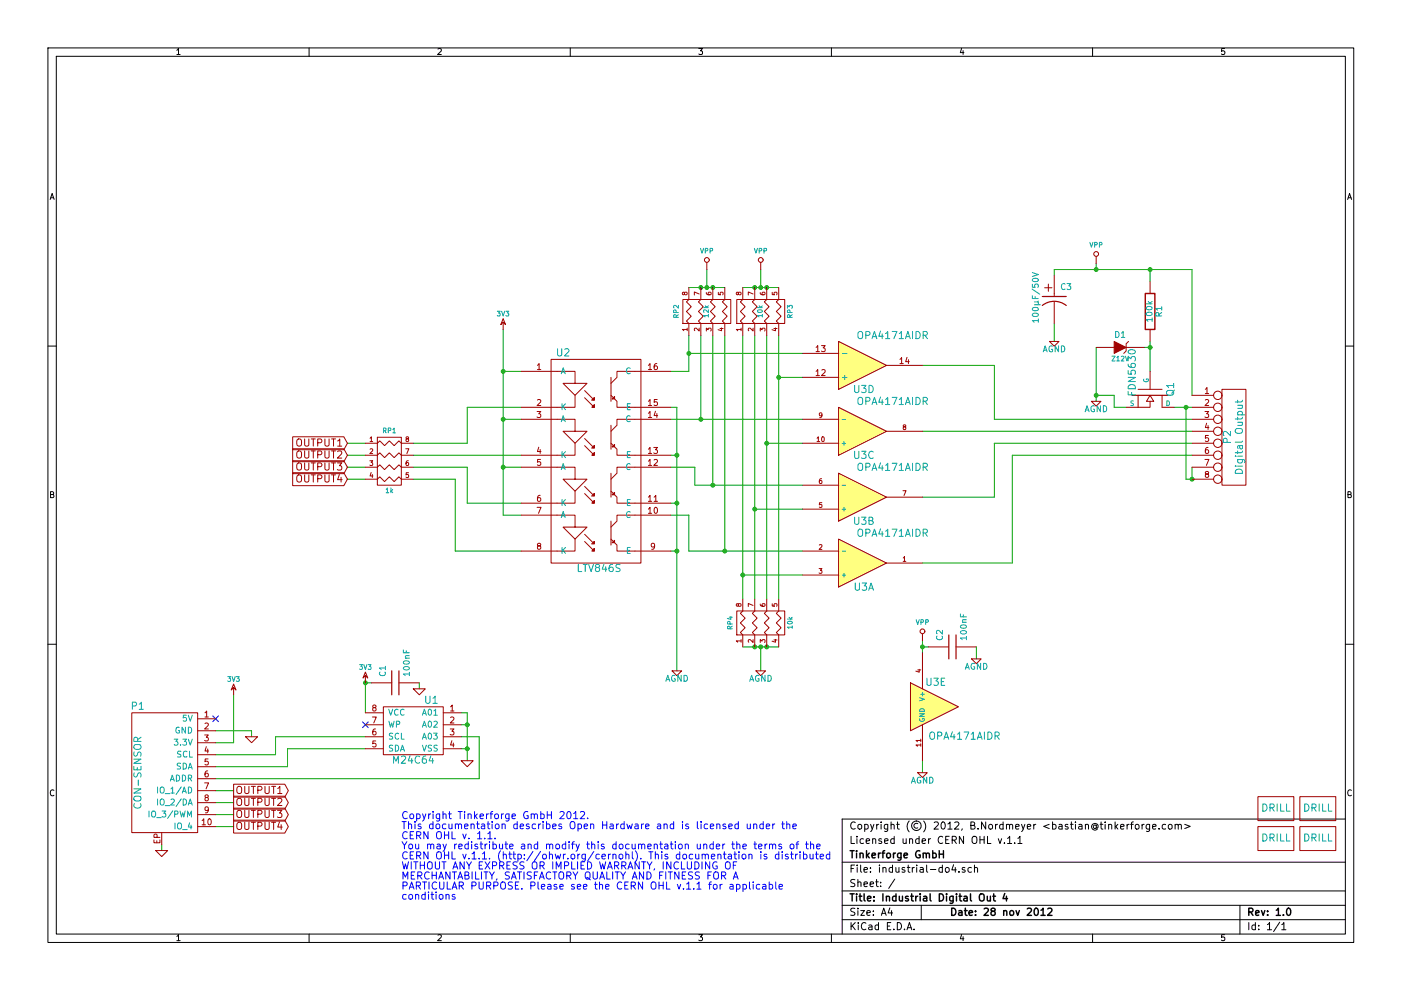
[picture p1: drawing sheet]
EESchema Schematic File Version 2  date Mi 28 Nov 2012 16:08:06 CET
LIBS:power
LIBS:device
LIBS:transistors
LIBS:conn
LIBS:linear
LIBS:regul
LIBS:74xx
LIBS:cmos4000
LIBS:adc-dac
LIBS:memory
LIBS:xilinx
LIBS:special
LIBS:microcontrollers
LIBS:dsp
LIBS:microchip
LIBS:analog_switches
LIBS:motorola
LIBS:texas
LIBS:intel
LIBS:audio
LIBS:interface
LIBS:digital-audio
LIBS:philips
LIBS:display
LIBS:cypress
LIBS:siliconi
LIBS:opto
LIBS:atmel
LIBS:contrib
LIBS:valves
LIBS:tinkerforge
LIBS:industrial-do4-cache
EELAYER 25  0
EELAYER END
$Descr A4 11700 8267
encoding utf-8
Sheet 1 1
Title "Industrial Digital Out 4"
Date "28 nov 2012"
Rev "1.0"
Comp "Tinkerforge GmbH"
Comment1 "Licensed under CERN OHL v.1.1"
Comment2 "Copyright (©) 2012, B.Nordmeyer <bastian@tinkerforge.com>"
Comment3 ""
Comment4 ""
$EndDescr
Text Notes 3350 6850 0    60   ~ 0
Copyright Tinkerforge GmbH 2012.\nThis documentation describes Open Hardware and is licensed under the\nCERN OHL v. 1.1.\nYou may redistribute and modify this documentation under the terms of the\nCERN OHL v.1.1. (http://ohwr.org/cernohl). This documentation is distributed\nWITHOUT ANY EXPRESS OR IMPLIED WARRANTY, INCLUDING OF\nMERCHANTABILITY, SATISFACTORY QUALITY AND FITNESS FOR A\nPARTICULAR PURPOSE. Please see the CERN OHL v.1.1 for applicable\nconditions\n
Connection ~ 9900 3400
Wire Wire Line
	9900 3400 9900 4000
Wire Wire Line
	9950 3900 9950 4000
Connection ~ 9150 3300
Wire Wire Line
	9150 2900 9150 3350
Wire Wire Line
	9600 3100 9600 2850
Wire Wire Line
	8800 2850 8800 2700
Wire Wire Line
	9950 3300 9950 2250
Wire Wire Line
	9950 2250 8800 2250
Connection ~ 5900 2400
Wire Wire Line
	5900 2400 5900 2250
Connection ~ 5850 2400
Connection ~ 6050 4600
Wire Wire Line
	6050 2800 6050 4600
Connection ~ 5850 3500
Wire Wire Line
	5850 2800 5850 3500
Wire Wire Line
	5750 2950 6700 2950
Wire Wire Line
	6700 4050 5800 4050
Wire Wire Line
	9800 3400 9950 3400
Wire Wire Line
	9950 3800 8450 3800
Wire Wire Line
	8450 3800 8450 4700
Wire Wire Line
	8450 4700 7700 4700
Wire Wire Line
	7700 3600 9950 3600
Connection ~ 6300 2400
Wire Wire Line
	6500 2400 6200 2400
Wire Wire Line
	8150 5500 8150 5400
Wire Wire Line
	7700 6450 7700 6350
Connection ~ 5650 4200
Wire Wire Line
	5650 3800 5600 3800
Wire Wire Line
	5650 4600 5600 4600
Connection ~ 6400 5400
Wire Wire Line
	6200 5400 6500 5400
Wire Wire Line
	5750 4300 5750 4600
Wire Wire Line
	5750 4300 5600 4300
Connection ~ 6400 3700
Wire Wire Line
	6700 3700 6400 3700
Connection ~ 6200 4800
Wire Wire Line
	6200 2800 6200 5000
Wire Wire Line
	6300 5000 6300 2800
Wire Wire Line
	6400 2800 6400 5000
Wire Wire Line
	6500 5000 6500 2800
Wire Wire Line
	2900 4000 3050 4000
Wire Wire Line
	3050 3800 2900 3800
Wire Wire Line
	4350 4600 3800 4600
Wire Wire Line
	3800 4600 3800 4000
Wire Wire Line
	3800 4000 3450 4000
Wire Wire Line
	4350 3400 3900 3400
Wire Wire Line
	3900 3400 3900 3700
Wire Wire Line
	3900 3700 3450 3700
Connection ~ 4200 3900
Wire Wire Line
	4350 4300 4200 4300
Wire Wire Line
	4200 4300 4200 2750
Connection ~ 4200 3100
Wire Wire Line
	4200 3500 4350 3500
Wire Wire Line
	1350 7100 1350 7050
Connection ~ 3050 5700
Wire Wire Line
	3100 5700 3050 5700
Connection ~ 3900 6050
Wire Wire Line
	3900 6350 3900 5950
Wire Wire Line
	3900 5950 3850 5950
Wire Wire Line
	3900 6250 3850 6250
Wire Wire Line
	3850 6150 4000 6150
Wire Wire Line
	4000 6150 4000 6500
Wire Wire Line
	4000 6500 1800 6500
Wire Wire Line
	3050 6150 2300 6150
Wire Wire Line
	2300 6150 2300 6300
Wire Wire Line
	2300 6300 1800 6300
Wire Wire Line
	1950 6600 1800 6600
Wire Wire Line
	1950 6800 1800 6800
Wire Wire Line
	1800 6900 1950 6900
Wire Wire Line
	1800 6700 1950 6700
Wire Wire Line
	1800 6200 1950 6200
Wire Wire Line
	1950 6200 1950 5800
Wire Wire Line
	1800 6400 2400 6400
Wire Wire Line
	2400 6400 2400 6250
Wire Wire Line
	2400 6250 3050 6250
Wire Wire Line
	3050 5700 3050 5950
Wire Wire Line
	3850 6050 3900 6050
Connection ~ 3900 6250
Wire Wire Line
	3500 5750 3500 5700
Wire Wire Line
	1800 6100 2100 6100
Wire Wire Line
	2100 6100 2100 6150
Wire Wire Line
	4350 3100 4200 3100
Wire Wire Line
	4200 3900 4350 3900
Connection ~ 4200 3500
Wire Wire Line
	4350 3800 3450 3800
Wire Wire Line
	3450 3900 3900 3900
Wire Wire Line
	3900 3900 3900 4200
Wire Wire Line
	3900 4200 4350 4200
Wire Wire Line
	2900 3700 3050 3700
Wire Wire Line
	3050 3900 2900 3900
Wire Wire Line
	6700 4800 6200 4800
Wire Wire Line
	6700 3150 6500 3150
Connection ~ 6500 3150
Wire Wire Line
	6700 4250 6300 4250
Connection ~ 6300 4250
Wire Wire Line
	5800 4050 5800 3900
Wire Wire Line
	5800 3900 5600 3900
Wire Wire Line
	5600 3100 5750 3100
Connection ~ 6300 5400
Wire Wire Line
	6350 5400 6350 5600
Connection ~ 6350 5400
Wire Wire Line
	5650 4200 5600 4200
Connection ~ 5650 4600
Wire Wire Line
	5650 5600 5650 3400
Wire Wire Line
	5650 3400 5600 3400
Connection ~ 5650 3800
Wire Wire Line
	7700 5350 7700 5450
Wire Wire Line
	7750 5400 7700 5400
Connection ~ 7700 5400
Connection ~ 6400 2400
Wire Wire Line
	6350 2400 6350 2250
Connection ~ 6350 2400
Wire Wire Line
	9950 3500 8300 3500
Wire Wire Line
	8300 3500 8300 3050
Wire Wire Line
	8300 3050 7700 3050
Wire Wire Line
	9950 3700 8300 3700
Wire Wire Line
	8300 3700 8300 4150
Wire Wire Line
	8300 4150 7700 4150
Connection ~ 9950 4000
Wire Wire Line
	8800 2250 8800 2300
Connection ~ 9150 2250
Wire Wire Line
	5750 4600 6700 4600
Wire Wire Line
	6700 3500 5600 3500
Wire Wire Line
	5750 3100 5750 2800
Connection ~ 5750 2950
Wire Wire Line
	5950 2800 5950 4050
Connection ~ 5950 4050
Wire Wire Line
	6050 2400 5750 2400
Connection ~ 5950 2400
Wire Wire Line
	9400 3400 9300 3400
Wire Wire Line
	9300 3400 9300 3300
Wire Wire Line
	9300 3300 9150 3300
Wire Wire Line
	9150 2250 9150 2200
Wire Wire Line
	9600 2350 9600 2250
Connection ~ 9600 2250
Wire Wire Line
	9550 2900 9600 2900
Connection ~ 9600 2900
Wire Wire Line
	9950 4000 9900 4000
$Comp
L ZENER D1
U 1 1
P 9350 2900
F 0 "D1" H 9350 3000 50  0000 C CNN
F 1 "Z12V" H 9350 2800 40  0000 C CNN
F 2 "MiniMelf" H 9350 2900 60  0001 C CNN
	1    9350 2900
	1    0    0    -1  
$EndComp
$Comp
L R R1
U 1 1
P 9600 2600
F 0 "R1" V 9680 2600 50  0000 C CNN
F 1 "100k" V 9600 2600 50  0000 C CNN
F 2 "0603" H 9600 2600 60  0001 C CNN
	1    9600 2600
	1    0    0    -1  
$EndComp
$Comp
L AGND #PWR01
U 1 1
P 8800 2850
F 0 "#PWR01" H 8800 2850 40  0001 C CNN
F 1 "AGND" H 8800 2780 50  0000 C CNN
	1    8800 2850
	1    0    0    -1  
$EndComp
$Comp
L MOSFET_N Q1
U 1 1
P 9600 3300
F 0 "Q1" H 9610 3470 60  0000 R CNN
F 1 "FDN5630" H 9610 3150 60  0000 R CNN
F 2 "SOT23GDS" H 9600 3300 60  0001 C CNN
	1    9600 3300
	0    1    1    0   
$EndComp
$Comp
L VPP #PWR9
U 1 1
P 5900 2250
F 0 "#PWR9" H 5900 2450 40  0001 C CNN
F 1 "VPP" H 5900 2400 40  0000 C CNN
	1    5900 2250
	1    0    0    -1  
$EndComp
$Comp
L R_PACK4 RP2
U 1 1
P 6100 2600
F 0 "RP2" H 6100 3050 40  0000 C CNN
F 1 "12k" H 6100 2800 40  0000 C CNN
F 2 "1206X4" H 6100 2600 60  0001 C CNN
	1    6100 2600
	0    -1   -1   0   
$EndComp
$Comp
L CP1 C3
U 1 1
P 8800 2500
F 0 "C3" H 8850 2600 50  0000 L CNN
F 1 "100µF/50V" V 8650 2300 50  0000 L CNN
F 2 "ELKO_83" H 8800 2500 60  0001 C CNN
	1    8800 2500
	1    0    0    -1  
$EndComp
$Comp
L AGND #PWR02
U 1 1
P 9150 3350
F 0 "#PWR02" H 9150 3350 40  0001 C CNN
F 1 "AGND" H 9150 3280 50  0000 C CNN
	1    9150 3350
	1    0    0    -1  
$EndComp
$Comp
L VPP #PWR16
U 1 1
P 9150 2200
F 0 "#PWR16" H 9150 2400 40  0001 C CNN
F 1 "VPP" H 9150 2350 40  0000 C CNN
	1    9150 2200
	1    0    0    -1  
$EndComp
$Comp
L VPP #PWR10
U 1 1
P 6350 2250
F 0 "#PWR10" H 6350 2450 40  0001 C CNN
F 1 "VPP" H 6350 2400 40  0000 C CNN
	1    6350 2250
	1    0    0    -1  
$EndComp
$Comp
L AGND #PWR03
U 1 1
P 8150 5500
F 0 "#PWR03" H 8150 5500 40  0001 C CNN
F 1 "AGND" H 8150 5430 50  0000 C CNN
	1    8150 5500
	1    0    0    -1  
$EndComp
$Comp
L C C2
U 1 1
P 7950 5400
F 0 "C2" H 8000 5500 50  0000 L CNN
F 1 "100nF" H 8000 5300 50  0000 L CNN
F 2 "0805" H 7950 5400 60  0001 C CNN
	1    7950 5400
	0    -1   -1   0   
$EndComp
$Comp
L VPP #PWR12
U 1 1
P 7700 5350
F 0 "#PWR12" H 7700 5550 40  0001 C CNN
F 1 "VPP" H 7700 5500 40  0000 C CNN
	1    7700 5350
	1    0    0    -1  
$EndComp
$Comp
L AGND #PWR04
U 1 1
P 7700 6450
F 0 "#PWR04" H 7700 6450 40  0001 C CNN
F 1 "AGND" H 7700 6380 50  0000 C CNN
	1    7700 6450
	1    0    0    -1  
$EndComp
$Comp
L AGND #PWR05
U 1 1
P 5650 5600
F 0 "#PWR05" H 5650 5600 40  0001 C CNN
F 1 "AGND" H 5650 5530 50  0000 C CNN
	1    5650 5600
	1    0    0    -1  
$EndComp
$Comp
L AGND #PWR06
U 1 1
P 6350 5600
F 0 "#PWR06" H 6350 5600 40  0001 C CNN
F 1 "AGND" H 6350 5530 50  0000 C CNN
	1    6350 5600
	1    0    0    -1  
$EndComp
$Comp
L R_PACK4 RP4
U 1 1
P 6550 5200
F 0 "RP4" H 6550 5650 40  0000 C CNN
F 1 "10k" H 6550 5150 40  0000 C CNN
F 2 "1206X4" H 6550 5200 60  0001 C CNN
	1    6550 5200
	0    -1   -1   0   
$EndComp
$Comp
L R_PACK4 RP3
U 1 1
P 6550 2600
F 0 "RP3" H 6550 2550 40  0000 C CNN
F 1 "10k" H 6550 2800 40  0000 C CNN
F 2 "1206X4" H 6550 2600 60  0001 C CNN
	1    6550 2600
	0    -1   -1   0   
$EndComp
$Comp
L LMV344 U3
U 5 1
P 7800 5900
F 0 "U3" H 7750 6100 60  0000 L CNN
F 1 "OPA4171AIDR" H 7750 5650 60  0000 L CNN
F 2 "SOP14" H 7800 5900 60  0001 C CNN
	5    7800 5900
	1    0    0    -1  
$EndComp
$Comp
L LMV344 U3
U 4 1
P 7200 3050
F 0 "U3" H 7150 3250 60  0000 L CNN
F 1 "OPA4171AIDR" H 7150 2800 60  0000 L CNN
F 2 "SOP14" H 7200 3050 60  0001 C CNN
	4    7200 3050
	1    0    0    1   
$EndComp
$Comp
L LMV344 U3
U 3 1
P 7200 3600
F 0 "U3" H 7150 3800 60  0000 L CNN
F 1 "OPA4171AIDR" H 7150 3350 60  0000 L CNN
F 2 "SOP14" H 7200 3600 60  0001 C CNN
	3    7200 3600
	1    0    0    1   
$EndComp
$Comp
L LMV344 U3
U 2 1
P 7200 4150
F 0 "U3" H 7150 4350 60  0000 L CNN
F 1 "OPA4171AIDR" H 7150 3900 60  0000 L CNN
F 2 "SOP14" H 7200 4150 60  0001 C CNN
	2    7200 4150
	1    0    0    1   
$EndComp
$Comp
L LMV344 U3
U 1 1
P 7200 4700
F 0 "U3" H 7150 4900 60  0000 L CNN
F 1 "OPA4171AIDR" H 7150 4450 60  0000 L CNN
F 2 "SOP14" H 7200 4700 60  0001 C CNN
	1    7200 4700
	1    0    0    1   
$EndComp
$Comp
L R_PACK4 RP1
U 1 1
P 3250 4050
F 0 "RP1" H 3250 4500 40  0000 C CNN
F 1 "1k" H 3250 4000 40  0000 C CNN
F 2 "0603X4" H 3250 4050 60  0001 C CNN
	1    3250 4050
	1    0    0    -1  
$EndComp
$Comp
L GND #PWR07
U 1 1
P 1350 7100
F 0 "#PWR07" H 1350 7100 30  0001 C CNN
F 1 "GND" H 1350 7030 30  0001 C CNN
	1    1350 7100
	1    0    0    -1  
$EndComp
$Comp
L DRILL U5
U 1 1
P 10650 7000
F 0 "U5" H 10700 7050 60  0001 C CNN
F 1 "DRILL" H 10650 7000 60  0000 C CNN
F 2 "DRILL_NP" H 10650 7000 60  0001 C CNN
	1    10650 7000
	1    0    0    -1  
$EndComp
$Comp
L DRILL U4
U 1 1
P 10650 6750
F 0 "U4" H 10700 6800 60  0001 C CNN
F 1 "DRILL" H 10650 6750 60  0000 C CNN
F 2 "DRILL_NP" H 10650 6750 60  0001 C CNN
	1    10650 6750
	1    0    0    -1  
$EndComp
$Comp
L DRILL U6
U 1 1
P 11000 6750
F 0 "U6" H 11050 6800 60  0001 C CNN
F 1 "DRILL" H 11000 6750 60  0000 C CNN
F 2 "DRILL_NP" H 11000 6750 60  0001 C CNN
	1    11000 6750
	1    0    0    -1  
$EndComp
$Comp
L DRILL U7
U 1 1
P 11000 7000
F 0 "U7" H 11050 7050 60  0001 C CNN
F 1 "DRILL" H 11000 7000 60  0000 C CNN
F 2 "DRILL_NP" H 11000 7000 60  0001 C CNN
	1    11000 7000
	1    0    0    -1  
$EndComp
$Comp
L CONN_8 P2
U 1 1
P 10300 3650
F 0 "P2" V 10250 3650 60  0000 C CNN
F 1 "Digital Output" V 10350 3650 60  0000 C CNN
F 2 "OQ_8P" H 10300 3650 60  0001 C CNN
	1    10300 3650
	1    0    0    -1  
$EndComp
NoConn ~ 1800 6000
$Comp
L GND #PWR08
U 1 1
P 2100 6150
F 0 "#PWR08" H 2100 6150 30  0001 C CNN
F 1 "GND" H 2100 6080 30  0001 C CNN
	1    2100 6150
	1    0    0    -1  
$EndComp
$Comp
L C C1
U 1 1
P 3300 5700
F 0 "C1" H 3350 5800 50  0000 L CNN
F 1 "100nF" H 3350 5600 50  0000 L CNN
F 2 "0603" H 3300 5700 60  0001 C CNN
	1    3300 5700
	0    -1   -1   0   
$EndComp
$Comp
L GND #PWR09
U 1 1
P 3500 5750
F 0 "#PWR09" H 3500 5750 30  0001 C CNN
F 1 "GND" H 3500 5680 30  0001 C CNN
	1    3500 5750
	1    0    0    -1  
$EndComp
$Comp
L GND #PWR010
U 1 1
P 3900 6350
F 0 "#PWR010" H 3900 6350 30  0001 C CNN
F 1 "GND" H 3900 6280 30  0001 C CNN
	1    3900 6350
	1    0    0    -1  
$EndComp
NoConn ~ 3050 6050
$Comp
L 3V3 #PWR011
U 1 1
P 4200 2750
F 0 "#PWR011" H 4200 2850 40  0001 C CNN
F 1 "3V3" H 4200 2875 40  0000 C CNN
	1    4200 2750
	1    0    0    -1  
$EndComp
$Comp
L 3V3 #PWR012
U 1 1
P 3050 5700
F 0 "#PWR012" H 3050 5800 40  0001 C CNN
F 1 "3V3" H 3050 5825 40  0000 C CNN
	1    3050 5700
	1    0    0    -1  
$EndComp
$Comp
L 3V3 #PWR013
U 1 1
P 1950 5800
F 0 "#PWR013" H 1950 5900 40  0001 C CNN
F 1 "3V3" H 1950 5925 40  0000 C CNN
	1    1950 5800
	1    0    0    -1  
$EndComp
Text GLabel 1950 6900 2    60   Output ~ 0
OUTPUT4
Text GLabel 1950 6800 2    60   Output ~ 0
OUTPUT3
Text GLabel 1950 6700 2    60   Output ~ 0
OUTPUT2
Text GLabel 1950 6600 2    60   Output ~ 0
OUTPUT1
Text GLabel 2900 4000 0    60   Input ~ 0
OUTPUT4
Text GLabel 2900 3900 0    60   Input ~ 0
OUTPUT3
Text GLabel 2900 3800 0    60   Input ~ 0
OUTPUT2
Text GLabel 2900 3700 0    60   Input ~ 0
OUTPUT1
$Comp
L LTV847 U2
U 1 1
P 5000 3850
F 0 "U2" H 4700 4750 60  0000 C CNN
F 1 "LTV846S" H 5000 2950 60  0000 C CNN
F 2 "OPTO-SMD16" H 5000 3850 60  0001 C CNN
	1    5000 3850
	1    0    0    -1  
$EndComp
$Comp
L CON-SENSOR P1
U 1 1
P 1350 6450
F 0 "P1" H 1550 7000 60  0000 C CNN
F 1 "CON-SENSOR" V 1550 6450 60  0000 C CNN
F 2 "CON-SENSOR" H 1350 6450 60  0001 C CNN
	1    1350 6450
	-1   0    0    -1  
$EndComp
$Comp
L CAT24C U1
U 1 1
P 3450 6350
F 0 "U1" H 3300 6850 60  0000 C CNN
F 1 "M24C64" H 3450 6350 60  0000 C CNN
F 2 "SOIC8" H 3450 6350 60  0001 C CNN
	1    3450 6350
	-1   0    0    -1  
$EndComp
$EndSCHEMATC
